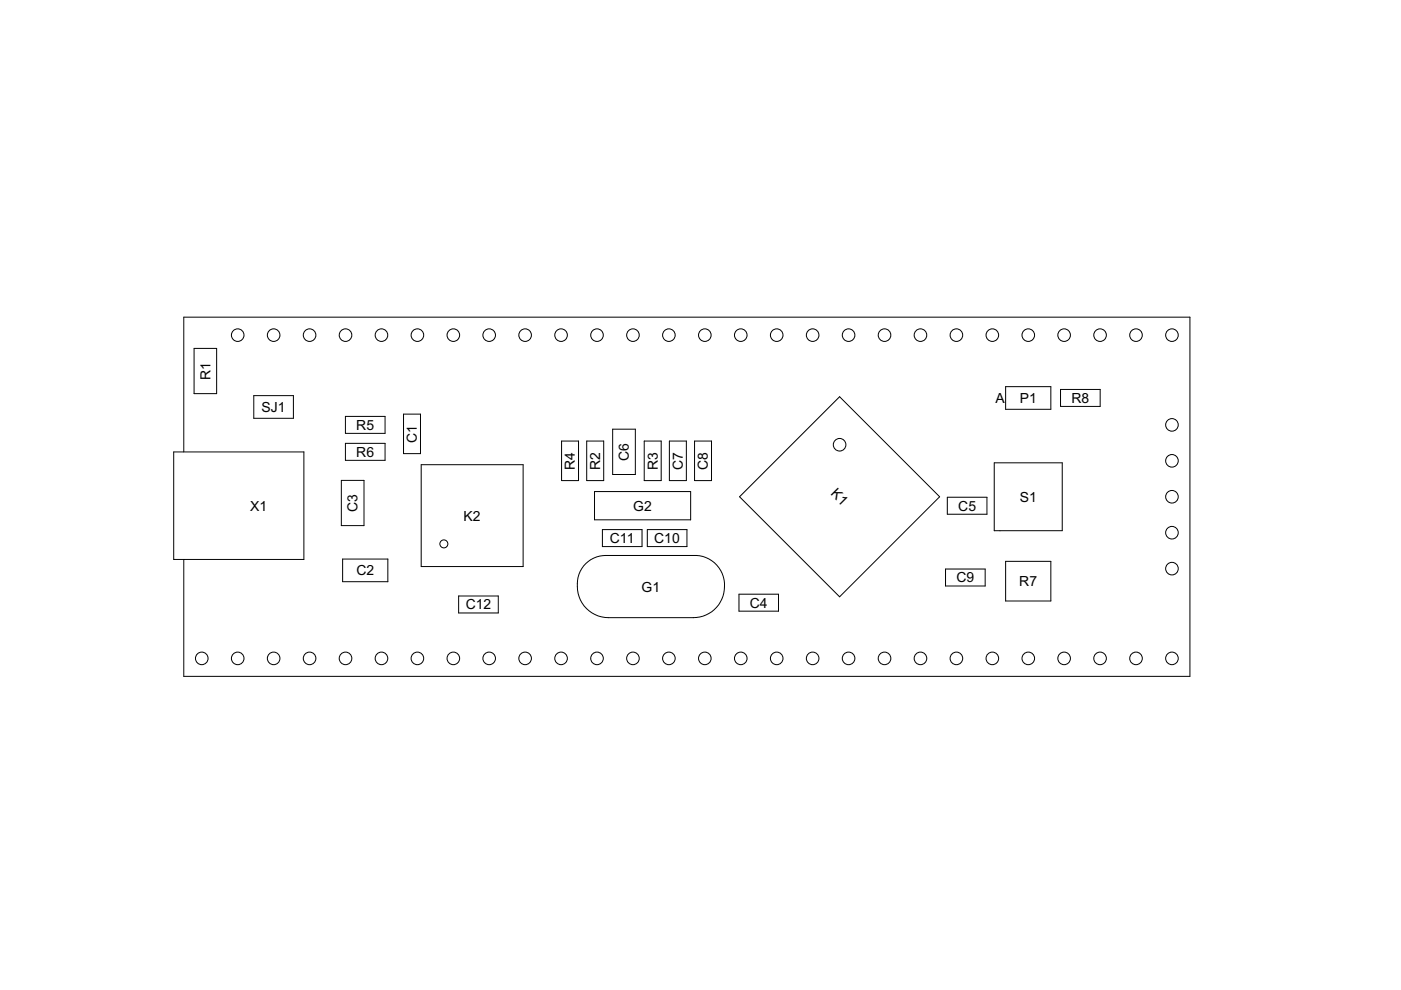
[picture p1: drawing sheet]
<svg xmlns="http://www.w3.org/2000/svg" width="297mm" height="210mm" viewBox="0 0 297 210" stroke-linecap="round" stroke-linejoin="round" font-family="sans-serif">
<g fill="none" stroke="#000" stroke-width=".21">
<path d="M41.1 73.9h4.8v9.6h-4.8zM36.8 95.8h27.6v22.8h-27.6zM39 95.8v-28.6h213.3v76.2h-213.3v-24.7M53.8 83.9h8.4v4.8h-8.4zM73.2 88.3h8.4v3.6h-8.4zM73.2 94h8.4v3.6h-8.4zM85.6 87.8h3.6v8.4h-3.6zM89.3 98.5h21.6v21.6h-21.6zM119.1 93.5h3.6v8.4h-3.6zM124.4 93.5h3.6v8.4h-3.6zM129.9 91h4.8v9.6h-4.8zM136.6 93.5h3.6v8.4h-3.6z"/>
<path d="M141.9 93.5h3.6v8.4h-3.6zM147.3 93.5h3.6v8.4h-3.6zM178 84.1l21.2 21.2-21.2 21.2-21.2-21.2zM210.8 98.1h14.4v14.4h-14.4zM213.2 82h9.6v4.8h-9.6zM224.9 82.6h8.4v3.6h-8.4zM72.4 101.9h4.8v9.5h-4.8zM72.6 118.5h9.6v4.8h-9.6zM124.2 119.5l1.6-1.1 1.9-.6h19.9a6.6 6.6 0 0 1 6 6.2 6.6 6.6 0 0 1-5.2 6.8l-1.4 .2h-18a6.8 6.8 0 0 1-6.1-4.2 6.8 6.8 0 0 1 1.3-7.3zM126 104.2h20.4v6h-20.4zM127.7 112.3h8.4v3.6h-8.4zM137.2 112.3h8.4v3.6h-8.4z"/>
<path d="M200.9 105.4h8.4v3.6h-8.4zM213.2 119h9.6v8.4h-9.6zM97.2 126.4h8.4v3.6h-8.4zM156.7 126h8.4v3.6h-8.4zM200.5 120.6h8.4v3.6h-8.4z"/>
<circle cx="50.4" cy="71.1" r="1.33"/>
<circle cx="58" cy="71.1" r="1.33"/>
<circle cx="65.6" cy="71.1" r="1.33"/>
<circle cx="73.3" cy="71.1" r="1.33"/>
<circle cx="80.9" cy="71.1" r="1.33"/>
<circle cx="88.5" cy="71.1" r="1.33"/>
<circle cx="96.1" cy="71.1" r="1.33"/>
<circle cx="103.7" cy="71.1" r="1.33"/>
<circle cx="111.3" cy="71.1" r="1.33"/>
<circle cx="119" cy="71.1" r="1.33"/>
<circle cx="126.6" cy="71.1" r="1.33"/>
<circle cx="134.2" cy="71.1" r="1.33"/>
<circle cx="141.8" cy="71.1" r="1.33"/>
<circle cx="149.4" cy="71.1" r="1.33"/>
<circle cx="157.1" cy="71.1" r="1.33"/>
<circle cx="164.7" cy="71.1" r="1.33"/>
<circle cx="172.3" cy="71.1" r="1.33"/>
<circle cx="179.9" cy="71.1" r="1.33"/>
<circle cx="187.5" cy="71.1" r="1.33"/>
<circle cx="195.2" cy="71.1" r="1.33"/>
<circle cx="202.8" cy="71.1" r="1.33"/>
<circle cx="210.4" cy="71.1" r="1.33"/>
<circle cx="218" cy="71.1" r="1.33"/>
<circle cx="225.6" cy="71.1" r="1.33"/>
<circle cx="233.2" cy="71.1" r="1.33"/>
<circle cx="240.9" cy="71.1" r="1.33"/>
<circle cx="248.5" cy="71.1" r="1.33"/>
<circle cx="178" cy="94.3" r="1.33"/>
<circle cx="248.5" cy="97.7" r="1.33"/>
<circle cx="248.5" cy="90.1" r="1.33"/>
<circle cx="94.1" cy="115.3" r=".85"/>
<circle cx="248.5" cy="105.3" r="1.33"/>
<circle cx="248.5" cy="112.9" r="1.33"/>
<circle cx="42.8" cy="139.6" r="1.33"/>
<circle cx="50.4" cy="139.6" r="1.33"/>
<circle cx="58" cy="139.6" r="1.33"/>
<circle cx="65.6" cy="139.6" r="1.33"/>
<circle cx="73.3" cy="139.6" r="1.33"/>
<circle cx="80.9" cy="139.6" r="1.33"/>
<circle cx="88.5" cy="139.6" r="1.33"/>
<circle cx="96.1" cy="139.6" r="1.33"/>
<circle cx="103.7" cy="139.6" r="1.33"/>
<circle cx="111.3" cy="139.6" r="1.33"/>
<circle cx="119" cy="139.6" r="1.33"/>
<circle cx="126.6" cy="139.6" r="1.33"/>
<circle cx="134.2" cy="139.6" r="1.33"/>
<circle cx="141.8" cy="139.6" r="1.33"/>
<circle cx="149.4" cy="139.6" r="1.33"/>
<circle cx="157.1" cy="139.6" r="1.33"/>
<circle cx="164.7" cy="139.6" r="1.33"/>
<circle cx="172.3" cy="139.6" r="1.33"/>
<circle cx="179.9" cy="139.6" r="1.33"/>
<circle cx="187.5" cy="139.6" r="1.33"/>
<circle cx="195.2" cy="139.6" r="1.33"/>
<circle cx="202.8" cy="139.6" r="1.33"/>
<circle cx="210.4" cy="139.6" r="1.33"/>
<circle cx="218" cy="139.6" r="1.33"/>
<circle cx="225.6" cy="139.6" r="1.33"/>
<circle cx="233.2" cy="139.6" r="1.33"/>
<circle cx="240.9" cy="139.6" r="1.33"/>
<circle cx="248.5" cy="139.6" r="1.33"/>
<circle cx="248.5" cy="120.6" r="1.33"/>
</g>
<g font-size="3.3">
<text x="44.6" y="80.6" transform="rotate(-90 44.6 80.6)">R1</text>
<text x="55.5" y="87.3">SJ1</text>
<text x="211" y="85.4">A</text>
<text x="216.2" y="85.4">P1</text>
<text x="227.2" y="85.4">R8</text>
<text x="75.5" y="91.1">R5</text>
<text x="88.4" y="93.9" transform="rotate(-90 88.4 93.9)">C1</text>
<text x="75.5" y="96.9">R6</text>
<text x="121.9" y="99.6" transform="rotate(-90 121.9 99.6)">R4</text>
<text x="127.3" y="99.6" transform="rotate(-90 127.3 99.6)">R2</text>
<text x="133.3" y="97.7" transform="rotate(-90 133.3 97.7)">C6</text>
<text x="139.4" y="99.6" transform="rotate(-90 139.4 99.6)">R3</text>
<text x="144.8" y="99.6" transform="rotate(-90 144.8 99.6)">C7</text>
<text x="150.1" y="99.6" transform="rotate(-90 150.1 99.6)">C8</text>
<text x="176" y="104.8" transform="rotate(45 176 104.8)">K1</text>
<text x="216.2" y="106.4">S1</text>
<text x="53" y="108.3">X1</text>
<text x="75.8" y="108.5" transform="rotate(-90 75.8 108.5)">C3</text>
<text x="98.3" y="110.4">K2</text>
<text x="134.3" y="108.3">G2</text>
<text x="203.2" y="108.3">C5</text>
<text x="129.3" y="115.1">C11</text>
<text x="138.7" y="115.1">C10</text>
<text x="75.6" y="122">C2</text>
<text x="136" y="125.4">G1</text>
<text x="202.8" y="123.5">C9</text>
<text x="216.1" y="124.3">R7</text>
<text x="98.7" y="129.2">C12</text>
<text x="159" y="128.8">C4</text>
</g>
</svg>
